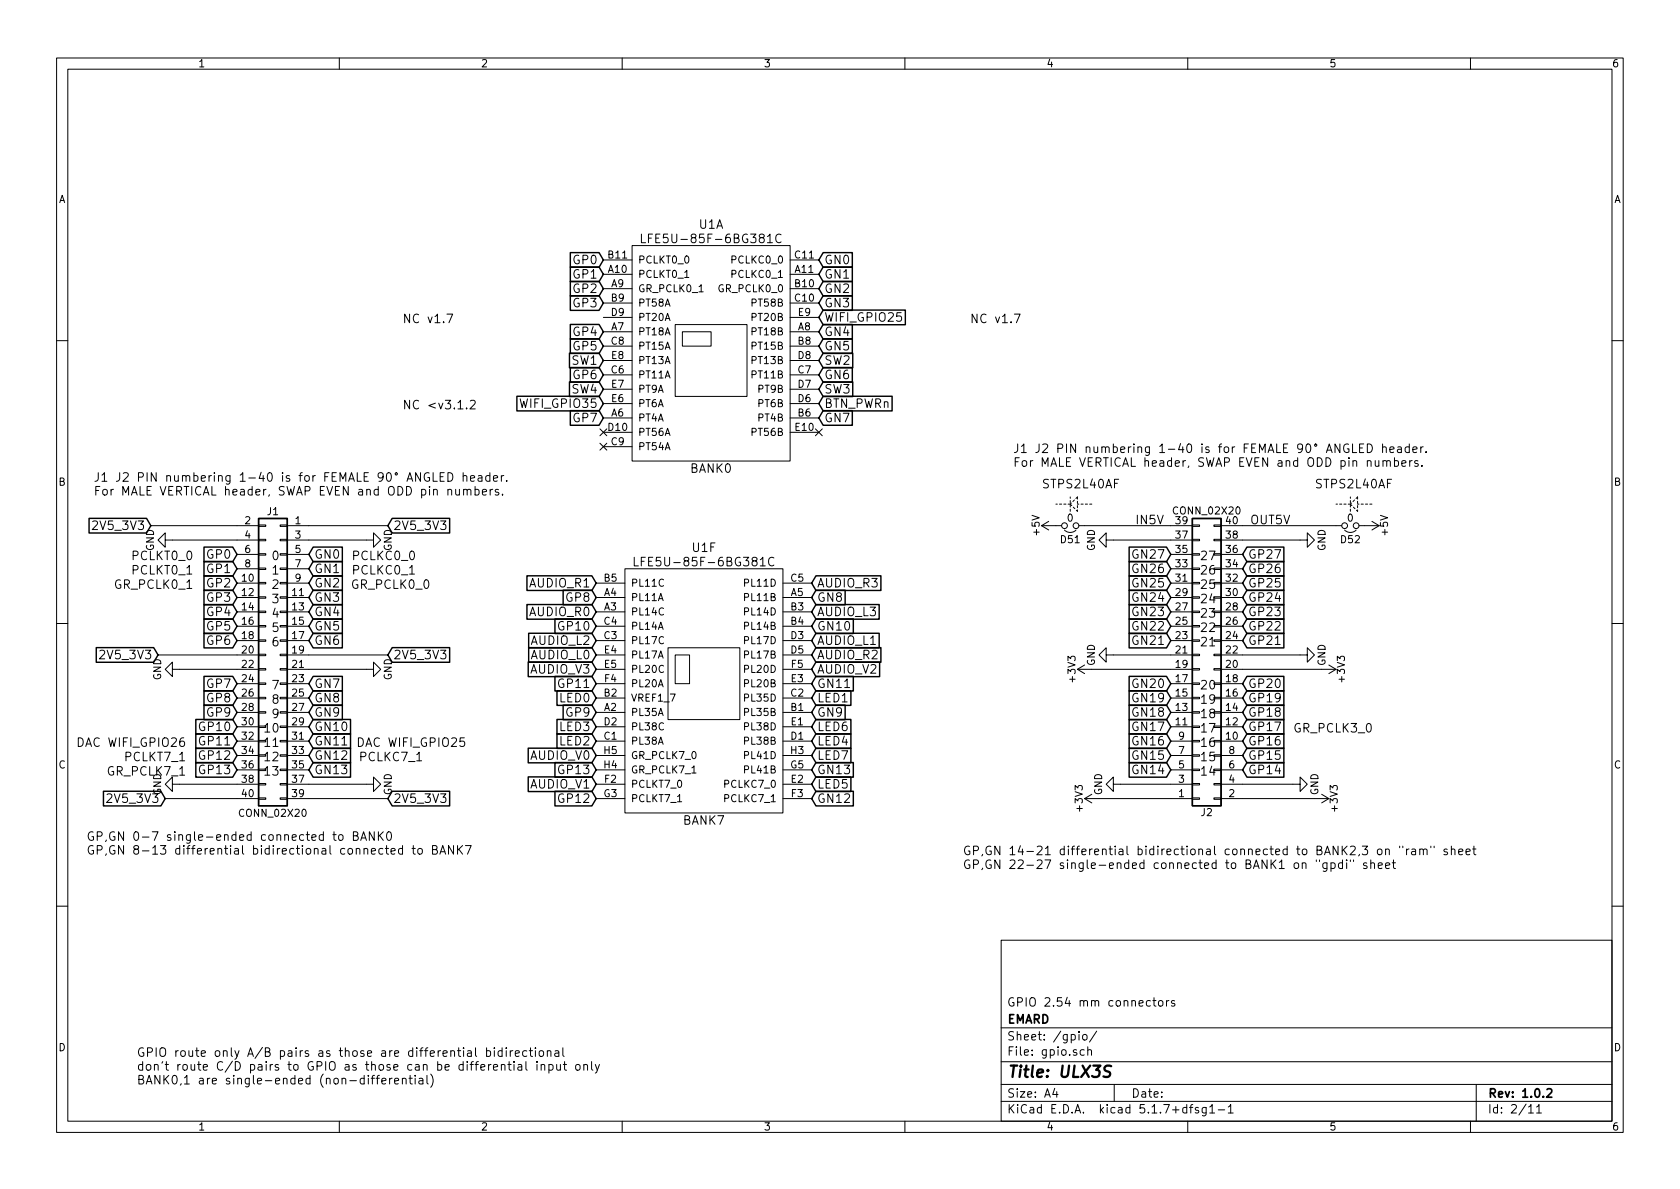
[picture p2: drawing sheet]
EESchema Schematic File Version 4
EELAYER 30 0
EELAYER END
$Descr A4 11693 8268
encoding utf-8
Sheet 2 11
Title "ULX3S"
Date ""
Rev "1.0.2"
Comp "EMARD"
Comment1 "GPIO 2.54 mm connectors"
Comment2 ""
Comment3 ""
Comment4 ""
$EndDescr
$Comp
L power:GND #PWR016
U 1 1
P 7800 5450
F 0 "#PWR016" H 7800 5200 50  0001 C CNN
F 1 "GND" H 7800 5300 50  0000 C CNN
F 2 "" H 7800 5450 60  0000 C CNN
F 3 "" H 7800 5450 60  0000 C CNN
	1    7800 5450
	0    1    -1   0   
$EndComp
$Comp
L power:GND #PWR017
U 1 1
P 9000 5450
F 0 "#PWR017" H 9000 5200 50  0001 C CNN
F 1 "GND" H 9000 5300 50  0000 C CNN
F 2 "" H 9000 5450 60  0000 C CNN
F 3 "" H 9000 5450 60  0000 C CNN
	1    9000 5450
	0    -1   -1   0   
$EndComp
$Comp
L Device:Jumper_NC_Small D51
U 1 1
P 7450 3650
F 0 "D51" H 7450 3750 50  0000 C CNN
F 1 "0" H 7450 3600 50  0000 C CNN
F 2 "jumper:D_SMA_Jumper_NC" V 7450 3650 60  0001 C CNN
F 3 "" V 7450 3650 60  0000 C CNN
F 4 "Leave empty" H 7450 3650 50  0001 C CNN "Note"
	1    7450 3650
	1    0    0    1   
$EndComp
Text Label 7900 3650 0    60   ~ 0
IN5V
$Comp
L Device:Jumper_NC_Small D52
U 1 1
P 9400 3650
F 0 "D52" H 9400 3750 50  0000 C CNN
F 1 "0" H 9400 3600 50  0000 C CNN
F 2 "jumper:D_SMA_Jumper_NC" V 9400 3650 60  0001 C CNN
F 3 "" V 9400 3650 60  0000 C CNN
F 4 "Leave empty" H 9400 3650 50  0001 C CNN "Note"
	1    9400 3650
	1    0    0    1   
$EndComp
Text Label 8700 3650 0    60   ~ 0
OUT5V
$Comp
L power:+5V #PWR011
U 1 1
P 7350 3650
F 0 "#PWR011" H 7350 3500 50  0001 C CNN
F 1 "+5V" H 7350 3790 50  0000 C CNN
F 2 "" H 7350 3650 60  0000 C CNN
F 3 "" H 7350 3650 60  0000 C CNN
	1    7350 3650
	0    -1   1    0   
$EndComp
$Comp
L power:+3V3 #PWR020
U 1 1
P 9150 5550
F 0 "#PWR020" H 9150 5400 50  0001 C CNN
F 1 "+3V3" H 9150 5690 50  0000 C CNN
F 2 "" H 9150 5550 50  0000 C CNN
F 3 "" H 9150 5550 50  0000 C CNN
	1    9150 5550
	0    1    -1   0   
$EndComp
$Comp
L power:+3V3 #PWR013
U 1 1
P 7650 5550
F 0 "#PWR013" H 7650 5400 50  0001 C CNN
F 1 "+3V3" H 7650 5690 50  0000 C CNN
F 2 "" H 7650 5550 50  0000 C CNN
F 3 "" H 7650 5550 50  0000 C CNN
	1    7650 5550
	0    -1   1    0   
$EndComp
$Comp
L Connector_Generic:Conn_02x20_Odd_Even J2
U 1 1
P 8350 4650
F 0 "J2" H 8400 5650 50  0000 C CNN
F 1 "CONN_02X20" H 8400 3550 50  0000 C CNN
F 2 "Socket_Strips:Socket_Strip_Angled_2x20" H 8350 3700 50  0001 C CNN
F 3 "" H 8350 3700 50  0000 C CNN
F 4 "Leave empty" H 8350 4650 60  0001 C CNN "Note"
	1    8350 4650
	1    0    0    1   
$EndComp
$Comp
L Connector_Generic:Conn_02x20_Odd_Even J1
U 1 1
P 1950 4550
F 0 "J1" H 2000 5550 50  0000 C CNN
F 1 "CONN_02X20" H 2000 3450 50  0000 C CNN
F 2 "Socket_Strips:Socket_Strip_Angled_2x20" H 1950 3600 50  0001 C CNN
F 3 "" H 1950 3600 50  0000 C CNN
F 4 "Leave empty" H 1950 4550 60  0001 C CNN "Note"
	1    1950 4550
	-1   0    0    -1  
$EndComp
$Comp
L power:GND #PWR014
U 1 1
P 7750 4550
F 0 "#PWR014" H 7750 4300 50  0001 C CNN
F 1 "GND" H 7750 4400 50  0000 C CNN
F 2 "" H 7750 4550 60  0000 C CNN
F 3 "" H 7750 4550 60  0000 C CNN
	1    7750 4550
	0    1    -1   0   
$EndComp
$Comp
L power:+3V3 #PWR012
U 1 1
P 7600 4650
F 0 "#PWR012" H 7600 4500 50  0001 C CNN
F 1 "+3V3" H 7600 4790 50  0000 C CNN
F 2 "" H 7600 4650 50  0000 C CNN
F 3 "" H 7600 4650 50  0000 C CNN
	1    7600 4650
	0    -1   1    0   
$EndComp
$Comp
L power:GND #PWR018
U 1 1
P 9050 4550
F 0 "#PWR018" H 9050 4300 50  0001 C CNN
F 1 "GND" H 9050 4400 50  0000 C CNN
F 2 "" H 9050 4550 60  0000 C CNN
F 3 "" H 9050 4550 60  0000 C CNN
	1    9050 4550
	0    -1   -1   0   
$EndComp
$Comp
L power:+3V3 #PWR021
U 1 1
P 9200 4650
F 0 "#PWR021" H 9200 4500 50  0001 C CNN
F 1 "+3V3" H 9200 4790 50  0000 C CNN
F 2 "" H 9200 4650 50  0000 C CNN
F 3 "" H 9200 4650 50  0000 C CNN
	1    9200 4650
	0    1    -1   0   
$EndComp
$Comp
L power:GND #PWR015
U 1 1
P 7750 3750
F 0 "#PWR015" H 7750 3500 50  0001 C CNN
F 1 "GND" H 7750 3600 50  0000 C CNN
F 2 "" H 7750 3750 60  0000 C CNN
F 3 "" H 7750 3750 60  0000 C CNN
	1    7750 3750
	0    1    -1   0   
$EndComp
$Comp
L power:GND #PWR019
U 1 1
P 9050 3750
F 0 "#PWR019" H 9050 3500 50  0001 C CNN
F 1 "GND" H 9050 3600 50  0000 C CNN
F 2 "" H 9050 3750 60  0000 C CNN
F 3 "" H 9050 3750 60  0000 C CNN
	1    9050 3750
	0    -1   -1   0   
$EndComp
Wire Wire Line
	7800 5450 8150 5450
Wire Wire Line
	9000 5450 8650 5450
Wire Wire Line
	8150 5550 7650 5550
Wire Wire Line
	8650 3650 9300 3650
Wire Wire Line
	7550 3650 8150 3650
Wire Wire Line
	8650 5550 9150 5550
Wire Wire Line
	7750 4550 8150 4550
Wire Wire Line
	9050 4550 8650 4550
Wire Wire Line
	8650 4650 9200 4650
Wire Wire Line
	7600 4650 8150 4650
Wire Wire Line
	2700 5550 2150 5550
Wire Wire Line
	1650 5550 1150 5550
Wire Wire Line
	8650 3750 9050 3750
Wire Wire Line
	7750 3750 8150 3750
$Comp
L power:GND #PWR05
U 1 1
P 2550 3750
F 0 "#PWR05" H 2550 3500 50  0001 C CNN
F 1 "GND" H 2550 3600 50  0000 C CNN
F 2 "" H 2550 3750 60  0000 C CNN
F 3 "" H 2550 3750 60  0000 C CNN
	1    2550 3750
	0    -1   1    0   
$EndComp
$Comp
L power:GND #PWR06
U 1 1
P 2550 4650
F 0 "#PWR06" H 2550 4400 50  0001 C CNN
F 1 "GND" H 2550 4500 50  0000 C CNN
F 2 "" H 2550 4650 60  0000 C CNN
F 3 "" H 2550 4650 60  0000 C CNN
	1    2550 4650
	0    -1   1    0   
$EndComp
$Comp
L power:GND #PWR07
U 1 1
P 2550 5450
F 0 "#PWR07" H 2550 5200 50  0001 C CNN
F 1 "GND" H 2550 5300 50  0000 C CNN
F 2 "" H 2550 5450 60  0000 C CNN
F 3 "" H 2550 5450 60  0000 C CNN
	1    2550 5450
	0    -1   1    0   
$EndComp
Wire Wire Line
	2550 3750 2150 3750
Wire Wire Line
	2150 3650 2700 3650
Wire Wire Line
	2550 4650 2150 4650
Wire Wire Line
	2700 4550 2150 4550
Wire Wire Line
	2550 5450 2150 5450
$Comp
L power:GND #PWR010
U 1 1
P 1200 3750
F 0 "#PWR010" H 1200 3500 50  0001 C CNN
F 1 "GND" H 1200 3600 50  0000 C CNN
F 2 "" H 1200 3750 60  0000 C CNN
F 3 "" H 1200 3750 60  0000 C CNN
	1    1200 3750
	0    1    1    0   
$EndComp
$Comp
L power:GND #PWR08
U 1 1
P 1250 4650
F 0 "#PWR08" H 1250 4400 50  0001 C CNN
F 1 "GND" H 1250 4500 50  0000 C CNN
F 2 "" H 1250 4650 60  0000 C CNN
F 3 "" H 1250 4650 60  0000 C CNN
	1    1250 4650
	0    1    1    0   
$EndComp
$Comp
L power:GND #PWR09
U 1 1
P 1250 5450
F 0 "#PWR09" H 1250 5200 50  0001 C CNN
F 1 "GND" H 1250 5300 50  0000 C CNN
F 2 "" H 1250 5450 60  0000 C CNN
F 3 "" H 1250 5450 60  0000 C CNN
	1    1250 5450
	0    1    1    0   
$EndComp
Wire Wire Line
	1200 3750 1650 3750
Wire Wire Line
	1650 3650 1050 3650
Wire Wire Line
	1250 4650 1650 4650
Wire Wire Line
	1650 4550 1100 4550
Wire Wire Line
	1650 5450 1250 5450
$Comp
L power:+5V #PWR022
U 1 1
P 9500 3650
F 0 "#PWR022" H 9500 3500 50  0001 C CNN
F 1 "+5V" H 9500 3790 50  0000 C CNN
F 2 "" H 9500 3650 50  0000 C CNN
F 3 "" H 9500 3650 50  0000 C CNN
	1    9500 3650
	0    1    -1   0   
$EndComp
Text GLabel 2150 3850 2    60   Input ~ 0
GN0
Text GLabel 1650 3850 0    60   Input ~ 0
GP0
Text GLabel 2150 3950 2    60   Input ~ 0
GN1
Text GLabel 1650 3950 0    60   Input ~ 0
GP1
Text GLabel 2150 4050 2    60   Input ~ 0
GN2
Text GLabel 1650 4050 0    60   Input ~ 0
GP2
Text GLabel 1650 4150 0    60   Input ~ 0
GP3
Text GLabel 2150 4150 2    60   Input ~ 0
GN3
Text GLabel 2150 4250 2    60   Input ~ 0
GN4
Text GLabel 1650 4250 0    60   Input ~ 0
GP4
Text GLabel 1650 4350 0    60   Input ~ 0
GP5
Text GLabel 2150 4350 2    60   Input ~ 0
GN5
Text GLabel 2150 4450 2    60   Input ~ 0
GN6
Text GLabel 1650 4450 0    60   Input ~ 0
GP6
Text GLabel 2150 4750 2    60   Input ~ 0
GN7
Text GLabel 1650 4750 0    60   Input ~ 0
GP7
Text GLabel 2150 4850 2    60   Input ~ 0
GN8
Text GLabel 1650 4850 0    60   Input ~ 0
GP8
Text GLabel 2150 4950 2    60   Input ~ 0
GN9
Text GLabel 1650 4950 0    60   Input ~ 0
GP9
Text GLabel 2150 5050 2    60   Input ~ 0
GN10
Text GLabel 1650 5050 0    60   Input ~ 0
GP10
Text GLabel 2150 5150 2    60   Input ~ 0
GN11
Text GLabel 1650 5150 0    60   Input ~ 0
GP11
Text GLabel 2150 5250 2    60   Input ~ 0
GN12
Text GLabel 1650 5250 0    60   Input ~ 0
GP12
Text GLabel 2150 5350 2    60   Input ~ 0
GN13
Text GLabel 1650 5350 0    60   Input ~ 0
GP13
Text GLabel 8650 5350 2    60   Input ~ 0
GP14
Text GLabel 8650 5250 2    60   Input ~ 0
GP15
Text GLabel 8650 5150 2    60   Input ~ 0
GP16
Text GLabel 8650 5050 2    60   Input ~ 0
GP17
Text GLabel 8650 4950 2    60   Input ~ 0
GP18
Text GLabel 8650 4850 2    60   Input ~ 0
GP19
Text GLabel 8650 4750 2    60   Input ~ 0
GP20
Text GLabel 8150 5350 0    60   Input ~ 0
GN14
Text GLabel 8150 5250 0    60   Input ~ 0
GN15
Text GLabel 8150 5150 0    60   Input ~ 0
GN16
Text GLabel 8150 5050 0    60   Input ~ 0
GN17
Text GLabel 8150 4950 0    60   Input ~ 0
GN18
Text GLabel 8150 4850 0    60   Input ~ 0
GN19
Text GLabel 8150 4750 0    60   Input ~ 0
GN20
Text GLabel 8150 4450 0    60   Input ~ 0
GN21
Text GLabel 8150 4350 0    60   Input ~ 0
GN22
Text GLabel 8150 4250 0    60   Input ~ 0
GN23
Text GLabel 8150 4150 0    60   Input ~ 0
GN24
Text GLabel 8150 4050 0    60   Input ~ 0
GN25
Text GLabel 8150 3950 0    60   Input ~ 0
GN26
Text GLabel 8150 3850 0    60   Input ~ 0
GN27
Text GLabel 8650 4450 2    60   Input ~ 0
GP21
Text GLabel 8650 4350 2    60   Input ~ 0
GP22
Text GLabel 8650 4250 2    60   Input ~ 0
GP23
Text GLabel 8650 4150 2    60   Input ~ 0
GP24
Text GLabel 8650 4050 2    60   Input ~ 0
GP25
Text GLabel 8650 3950 2    60   Input ~ 0
GP26
Text GLabel 8650 3850 2    60   Input ~ 0
GP27
Text GLabel 5650 5350 2    60   Input ~ 0
GN13
Text GLabel 4150 5350 0    60   Input ~ 0
GP13
Text GLabel 4150 5550 0    60   Input ~ 0
GP12
Text GLabel 5650 5550 2    60   Input ~ 0
GN12
Text GLabel 5650 4750 2    60   Input ~ 0
GN11
Text GLabel 4150 4750 0    60   Input ~ 0
GP11
Text GLabel 5650 4950 2    60   Input ~ 0
GN9
Text GLabel 4150 4950 0    60   Input ~ 0
GP9
Text GLabel 5650 4350 2    60   Input ~ 0
GN10
Text GLabel 4150 4350 0    60   Input ~ 0
GP10
Text GLabel 5650 4150 2    60   Input ~ 0
GN8
Text GLabel 4150 4150 0    60   Input ~ 0
GP8
Text GLabel 5700 2900 2    60   Input ~ 0
GN7
Text GLabel 4200 2900 0    60   Input ~ 0
GP7
Text GLabel 5700 2600 2    60   Input ~ 0
GN6
Text GLabel 4200 2600 0    60   Input ~ 0
GP6
Text GLabel 5700 1800 2    60   Input ~ 0
GN0
Text GLabel 5700 1900 2    60   Input ~ 0
GN1
Text GLabel 5700 2000 2    60   Input ~ 0
GN2
Text GLabel 5700 2300 2    60   Input ~ 0
GN4
Text GLabel 4200 1800 0    60   Input ~ 0
GP0
Text GLabel 4200 1900 0    60   Input ~ 0
GP1
Text GLabel 4200 2000 0    60   Input ~ 0
GP2
Text GLabel 4200 2300 0    60   Input ~ 0
GP4
Text GLabel 4200 2400 0    60   Input ~ 0
GP5
Text GLabel 5700 2400 2    60   Input ~ 0
GN5
Text GLabel 5700 2100 2    60   Input ~ 0
GN3
Text GLabel 4200 2100 0    60   Input ~ 0
GP3
Text GLabel 4150 4550 0    60   Input ~ 0
AUDIO_L0
Text GLabel 5650 4450 2    60   Input ~ 0
AUDIO_L1
Text GLabel 4150 4450 0    60   Input ~ 0
AUDIO_L2
Text GLabel 5650 4250 2    60   Input ~ 0
AUDIO_L3
Text GLabel 4150 4250 0    60   Input ~ 0
AUDIO_R0
Text GLabel 4150 4050 0    60   Input ~ 0
AUDIO_R1
Text GLabel 5650 4550 2    60   Input ~ 0
AUDIO_R2
Text GLabel 5650 4050 2    60   Input ~ 0
AUDIO_R3
Text GLabel 4150 4850 0    60   Input ~ 0
LED0
Text GLabel 5650 5450 2    60   Input ~ 0
LED5
Text GLabel 4150 5150 0    60   Input ~ 0
LED2
Text GLabel 4150 5050 0    60   Input ~ 0
LED3
Text GLabel 5650 5150 2    60   Input ~ 0
LED4
Text GLabel 5650 4850 2    60   Input ~ 0
LED1
Text GLabel 5650 5050 2    60   Input ~ 0
LED6
Text GLabel 5650 5250 2    60   Input ~ 0
LED7
Text Notes 950  7550 0    60   ~ 0
GPIO route only A/B pairs as those are differential bidirectional\ndon't route C/D pairs to GPIO as those can be differential input only\nBANK0,1 are single-ended (non-differential)
Text GLabel 5700 2800 2    60   Input ~ 0
BTN_PWRn
Text Notes 6700 6050 0    60   ~ 0
GP,GN 14-21 differential bidirectional connected to BANK2,3 on "ram" sheet\nGP,GN 22-27 single-ended connected to BANK1 on "gpdi" sheet
Text GLabel 4200 2500 0    60   Input ~ 0
SW1
Text GLabel 5700 2500 2    60   Input ~ 0
SW2
Text GLabel 5700 2700 2    60   Input ~ 0
SW3
Text GLabel 4200 2700 0    60   Input ~ 0
SW4
Text GLabel 4150 4650 0    60   Input ~ 0
AUDIO_V3
Text GLabel 5650 4650 2    60   Input ~ 0
AUDIO_V2
Text GLabel 4150 5450 0    60   Input ~ 0
AUDIO_V1
Text GLabel 4150 5250 0    60   Input ~ 0
AUDIO_V0
$Comp
L lfe5bg381:LFE5UM-85F-6BG381C U1
U 6 1
P 4900 4750
AR Path="/5A0783C9" Ref="U1"  Part="6" 
AR Path="/56AC389C/5A0783C9" Ref="U1"  Part="6" 
F 0 "U1" H 4900 5700 60  0000 C CNN
F 1 "LFE5U-85F-6BG381C" H 4900 5600 60  0000 C CNN
F 2 "lfe5bg381:BGA-381_pitch0.8mm_dia0.4mm" H 3850 5700 60  0001 C CNN
F 3 "http://www.latticesemi.com/~/media/LatticeSemi/Documents/DataSheets/ECP5/FPGA-DS-02012.pdf" H 3850 5700 60  0001 C CNN
F 4 "LFE5U-85F-6BG381C" H 4900 4750 60  0001 C CNN "MPN"
F 5 "842-LFE5U85F6BG381C" H 4900 4750 60  0001 C CNN "Mouser"
	6    4900 4750
	1    0    0    -1  
$EndComp
$Comp
L lfe5bg381:LFE5UM-85F-6BG381C U1
U 1 1
P 4950 2500
AR Path="/5A0737C6" Ref="U1"  Part="1" 
AR Path="/56AC389C/5A0737C6" Ref="U1"  Part="1" 
F 0 "U1" H 4950 3450 60  0000 C CNN
F 1 "LFE5U-85F-6BG381C" H 4950 3350 60  0000 C CNN
F 2 "lfe5bg381:BGA-381_pitch0.8mm_dia0.4mm" H 3900 3450 60  0001 C CNN
F 3 "http://www.latticesemi.com/~/media/LatticeSemi/Documents/DataSheets/ECP5/FPGA-DS-02012.pdf" H 3900 3450 60  0001 C CNN
F 4 "LFE5U-85F-6BG381C" H 4950 2500 60  0001 C CNN "MPN"
F 5 "842-LFE5U85F6BG381C" H 4950 2500 60  0001 C CNN "Mouser"
	1    4950 2500
	1    0    0    -1  
$EndComp
Text Notes 1950 3900 2    60   ~ 0
0
Text Notes 1950 4000 2    60   ~ 0
1
Text Notes 1950 4100 2    60   ~ 0
2
Text Notes 1950 4200 2    60   ~ 0
3
Text Notes 1950 5100 2    60   ~ 0
10
Text Notes 1950 4300 2    60   ~ 0
4
Text Notes 1950 4400 2    60   ~ 0
5
Text Notes 1950 4500 2    60   ~ 0
6
Text Notes 1950 4800 2    60   ~ 0
7
Text Notes 1950 4900 2    60   ~ 0
8
Text Notes 1950 5000 2    60   ~ 0
9
Text Notes 1950 5200 2    60   ~ 0
11
Text Notes 1950 5300 2    60   ~ 0
12
Text Notes 1950 5400 2    60   ~ 0
13
Text Notes 8350 5400 0    60   ~ 0
14
Text Notes 8350 5300 0    60   ~ 0
15
Text Notes 8350 5200 0    60   ~ 0
16
Text Notes 8350 5100 0    60   ~ 0
17
Text Notes 8350 5000 0    60   ~ 0
18
Text Notes 8350 4900 0    60   ~ 0
19
Text Notes 8350 4800 0    60   ~ 0
20
Text Notes 8350 4500 0    60   ~ 0
21
Text Notes 8350 4400 0    60   ~ 0
22
Text Notes 8350 4300 0    60   ~ 0
23
Text Notes 8350 4200 0    60   ~ 0
24
Text Notes 8350 4100 0    60   ~ 0
25
Text Notes 8350 4000 0    60   ~ 0
26
Text Notes 8350 3900 0    60   ~ 0
27
Text Notes 2800 2250 0    60   ~ 0
NC v1.7
Text Notes 6750 2250 0    60   ~ 0
NC v1.7
Text GLabel 2700 3650 2    60   Input ~ 0
2V5_3V3
Text GLabel 2700 4550 2    60   Input ~ 0
2V5_3V3
Text GLabel 2700 5550 2    60   Input ~ 0
2V5_3V3
Text GLabel 1150 5550 0    60   Input ~ 0
2V5_3V3
Text GLabel 1100 4550 0    60   Input ~ 0
2V5_3V3
Text GLabel 1050 3650 0    60   Input ~ 0
2V5_3V3
Wire Notes Line
	7600 3500 7500 3500
Wire Notes Line
	7500 3450 7500 3550
Wire Notes Line
	7500 3450 7450 3500
Wire Notes Line
	7450 3500 7500 3550
Wire Notes Line
	7450 3550 7450 3450
Wire Notes Line
	7450 3500 7350 3500
Text Notes 7250 3400 0    60   ~ 0
STPS2L40AF
Wire Notes Line
	9550 3500 9450 3500
Wire Notes Line
	9450 3450 9450 3550
Wire Notes Line
	9450 3450 9400 3500
Wire Notes Line
	9400 3500 9450 3550
Wire Notes Line
	9400 3550 9400 3450
Wire Notes Line
	9400 3500 9300 3500
Text Notes 9150 3400 0    60   ~ 0
STPS2L40AF
NoConn ~ 4200 3000
NoConn ~ 4200 3100
NoConn ~ 5700 3000
Text Notes 9000 5100 0    60   ~ 0
GR_PCLK3_0
Text Notes 1300 5400 2    60   ~ 0
GR_PCLK7_1
Text Notes 1300 5300 2    60   ~ 0
PCLKT7_1
Text Notes 2950 5300 2    60   ~ 0
PCLKC7_1
Text Notes 1350 3900 2    60   ~ 0
PCLKT0_0
Text Notes 2900 3900 2    60   ~ 0
PCLKC0_0
Text Notes 1350 4000 2    60   ~ 0
PCLKT0_1
Text Notes 2900 4000 2    60   ~ 0
PCLKC0_1
Text Notes 1350 4100 2    60   ~ 0
GR_PCLK0_1
Text Notes 3000 4100 2    60   ~ 0
GR_PCLK0_0
Text Notes 3250 5200 2    60   ~ 0
DAC WIFI_GPIO25
Text Notes 1300 5200 2    60   ~ 0
DAC WIFI_GPIO26
Text Notes 600  5950 0    60   ~ 0
GP,GN 0-7 single-ended connected to BANK0\nGP,GN 8-13 differential bidirectional connected to BANK7
Text Notes 650  3450 0    60   ~ 0
J1 J2 PIN numbering 1-40 is for FEMALE 90° ANGLED header.\nFor MALE VERTICAL header, SWAP EVEN and ODD pin numbers.
Text Notes 7050 3250 0    60   ~ 0
J1 J2 PIN numbering 1-40 is for FEMALE 90° ANGLED header.\nFor MALE VERTICAL header, SWAP EVEN and ODD pin numbers.
Text GLabel 5700 2200 2    60   Input ~ 0
WIFI_GPIO25
Text GLabel 4200 2800 0    60   Input ~ 0
WIFI_GPIO35
Text Notes 2800 2850 0    60   ~ 0
NC <v3.1.2
$EndSCHEMATC
